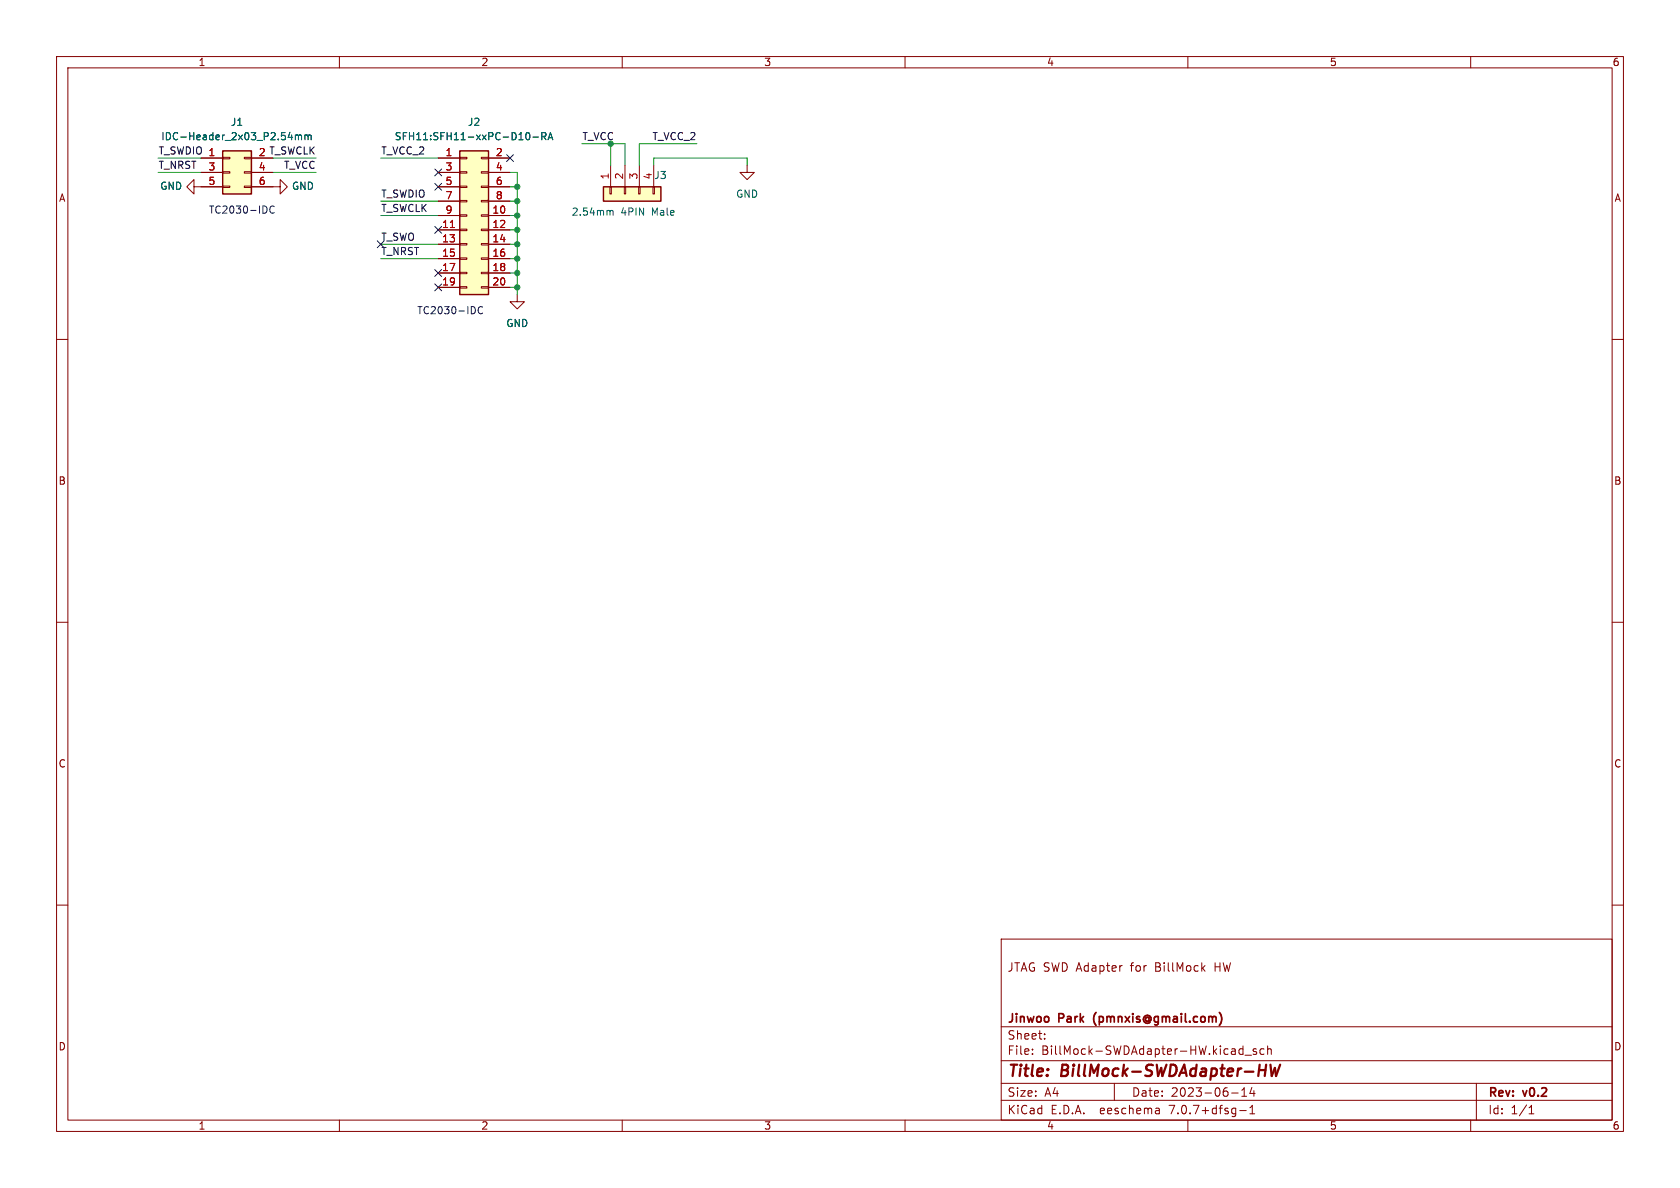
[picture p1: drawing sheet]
<svg xmlns="http://www.w3.org/2000/svg" width="297mm" height="210mm" viewBox="0 0 297 210" stroke-linecap="round" stroke-linejoin="round" font-family="sans-serif">
<g fill="none" stroke="#840000" stroke-width=".18">
<path d="M10 10h277v190h-277zM12 12h273v186h-273zM60 10v2M110 10v2M160 10v2M210 10v2M260 10v2M34.3 33v1.3l-1.3-1.3 1.3-1.2v1.2h5.1M35.6 27.9h3.8M35.6 30.5h3.8M39.4 32.9h1.2v.2h-1.2zM39.4 30.4h1.2v.2h-1.2z"/>
<path d="M39.4 27.8h1.2v.3h-1.2zM43.2 32.9h1.2v.2h-1.2zM43.2 30.4h1.2v.2h-1.2zM43.2 27.8h1.2v.3h-1.2zM44.4 33h5.1v-1.2l1.3 1.2-1.3 1.3v-1.3M44.4 27.9h3.9M44.4 30.5h3.9M77.5 27.9h3.8M77.5 38.1h3.8M77.5 30.5h3.8M77.5 33h3.8M77.5 35.6h3.8"/>
<path d="M81.3 38h1.2v.2h-1.2zM81.3 35.4h1.2v.3h-1.2zM81.3 32.9h1.2v.2h-1.2zM81.3 30.4h1.2v.2h-1.2zM81.3 27.8h1.2v.3h-1.2zM85.1 38h1.3v.2h-1.3zM85.1 35.4h1.3v.3h-1.3zM85.1 32.9h1.3v.2h-1.3zM85.1 30.4h1.3v.2h-1.3zM85.1 27.8h1.3v.3h-1.3zM86.4 27.9h3.8M86.4 38.1h3.8"/>
<path d="M86.4 30.5h3.8M86.4 33h3.8M86.4 35.6h3.8M107.8 33h.3v1.3h-.3zM107.9 29.2v3.8M110.4 33h.2v1.3h-.2zM110.5 29.2v3.8M112.9 33h.3v1.3h-.3zM113 29.2v3.8M115.4 33h.3v1.3h-.3zM115.6 29.2v3.8M132.1 29.2v1.3h1.2l-1.2 1.3-1.3-1.3h1.3"/>
<path d="M10 60h2M77.5 40.6h3.8M77.5 43.2h3.8M77.5 45.7h3.8M77.5 48.3h3.8M77.5 50.8h3.8M81.3 50.7h1.2v.2h-1.2zM81.3 48.1h1.2v.3h-1.2zM81.3 45.6h1.2v.2h-1.2zM81.3 43.1h1.2v.2h-1.2zM81.3 40.5h1.2v.3h-1.2zM85.1 50.7h1.3v.2h-1.3z"/>
<path d="M85.1 48.1h1.3v.3h-1.3zM85.1 45.6h1.3v.2h-1.3zM85.1 43.1h1.3v.2h-1.3zM85.1 40.5h1.3v.3h-1.3zM86.4 40.6h3.8M86.4 43.2h3.8M86.4 45.7h3.8M86.4 48.3h3.8M86.4 50.8h3.8M91.4 52.1v1.2h1.3l-1.3 1.3-1.2-1.3h1.2M285 60h2M10 110h2"/>
<path d="M285 110h2M10 160h2M285 160h2M177 166h108v32h-108zM198.2 170.7h.2M212.6 171.1l.4 .6M213 170.7l-.5 .6M60 198v2M110 198v2M160 198v2M177 194.5h108M177 191.5h108"/>
<path d="M177 187.5h108M177 181.5h108M182.5 186.3v.1M182.5 185.5v.1M184.7 183.6v.1M184.7 182.8v.1M197 191.5v3M204.9 196l.1 .9M205 196.8l-.2 .1M205 196.3h-.2M210 198v2M217.7 193.2h1.2"/>
<path d="M219.2 196.3h1.1M219.3 185.4l.4 .1M219.5 193.8h.9M219.5 192.7l.5-.4v1.5M219.7 184.9v1.5M219.7 186.3l-.4 .1M220.1 186.5h1.1M221 196.9h.8M221 195.8l.4-.4v1.5M221.3 192.2l-.3 1.1h.9M221.7 192.8v1M222.1 185.5l-.4-.1-.2 .2 .1 .2 .5 .2v.3h-.6"/>
<path d="M223.5 185.5l-.5-.1-.3 .3v.4l.2 .2h.6M224.1 185.5l.2-.1 .4 .1v.9M224.1 184.9v1.5M260 198v2M261 191.5v6.5M270.3 196.9h.9M270.3 195.8l.4-.4v1.5"/>
</g>
<path d="M224.6 188.2l.2 2 .6-1.4 .2 1.4 .7-2" fill="none" stroke="#840000" stroke-width=".4"/>
<path d="M215.9 179.6v1" fill="none" stroke="#840000" stroke-width=".3"/>
<g fill="#ffffc2" stroke="#ffffc2" stroke-width=".18">
<path d="M106.7 33h10.1v2.6h-10.1z"/>
<path d="M81.3 26.7h5.1v25.4h-5.1z"/>
<path d="M39.4 26.7h5v7.6h-5z"/>
</g>
<path d="M39.4 26.7h5v7.6h-5zM81.3 26.7h5.1v25.4h-5.1zM106.7 33h10.1v2.6h-10.1z" fill="none" stroke="#840000" stroke-width=".25"/>
<g fill="none" stroke="#006464" stroke-width=".18">
<path d="M51 24.3h.7M52.2 23.9v.8M52.2 24l.4-.1 .2 .1M52.8 24l.1-.1h.3l.1 .8M52.8 24v.7M53.9 24l.4-.1 .2 .1M53.9 23.9v.8M54.5 24l.1-.1h.3l.1 .8M54.5 24v.7M93.4 23.4a.79 .79 0 0 1 0 1.3M94.2 24.2h1M95.8 24.1l.6-.1 .1-.1v-.3l-.7-.2v1.3"/>
<path d="M96.1 24.1l.4 .6M96.9 24.7l.4-1.3 .4 1.3M97 24.3h.6M107.8 37.4l.2-.2 .3 .1 .1 .7"/>
</g>
<path d="M79.6 40.2h.7" fill="none" stroke="#a90000" stroke-width=".18"/>
<path d="M48.5 36.5a.6 .6 0 0 0-.9 .5 .6 .6 0 0 0 .6 .7l.3-.1M85.3 54.3a.6 .6 0 0 0-.8 .4 .6 .6 0 0 0 .6 .8l.2-.2" fill="none" stroke="#0000c2" stroke-width=".18"/>
<g fill="none" stroke="#009600" stroke-width=".18">
<path d="M27.9 27.9h7.7M27.9 30.5h7.7M48.3 27.9h7.6M48.3 30.5h7.6M67.3 27.9h10.2M67.3 35.6h10.2M67.3 38.1h10.2M90.2 30.5h1.2v21.6M90.2 35.6h1.2M90.2 38.1h1.2M90.2 33h1.2M102.9 25.4h7.6v3.8"/>
<path d="M107.9 25.4v3.8M115.6 29.2v-1.3h16.5v1.3M123.2 25.4h-10.2v3.8M67.3 43.2h10.2M67.3 45.7h10.2M90.2 40.6h1.2M90.2 43.2h1.2M90.2 50.8h1.2M90.2 45.7h1.2M90.2 48.3h1.2"/>
</g>
<g fill="none" stroke="#000084" stroke-width=".18">
<path d="M76.9 32.4l1.2 1.2M76.9 29.9l1.2 1.2M78.1 32.4l-1.2 1.2M78.1 29.9l-1.2 1.2M89.6 27.3l1.2 1.2M90.8 27.3l-1.2 1.2M66.7 42.6l1.2 1.2M67.9 42.6l-1.2 1.2M76.9 47.7l1.2 1.2M76.9 50.2l1.2 1.2M76.9 40l1.2 1.2M78.1 47.7l-1.2 1.2"/>
<path d="M78.1 40l-1.2 1.2M78.1 50.2l-1.2 1.2"/>
</g>
<g fill="#009600" stroke="#009600" stroke-width=".18">
<circle cx="91.4" cy="48.3" r=".46"/>
<circle cx="91.4" cy="50.8" r=".46"/>
<circle cx="91.4" cy="38.1" r=".46"/>
<circle cx="91.4" cy="35.6" r=".46"/>
<circle cx="91.4" cy="45.7" r=".46"/>
<circle cx="91.4" cy="43.2" r=".46"/>
<circle cx="91.4" cy="40.6" r=".46"/>
<circle cx="107.9" cy="25.4" r=".46"/>
<circle cx="91.4" cy="33" r=".46"/>
</g>
<g font-size="2.8" fill="#840000">
<text x="178" y="190.9">Title:</text>
<text x="187.7" y="190.9">BillMock-SWDAdapter-HW</text>
</g>
<g font-size="2.1" fill="#840000">
<text x="178" y="172">JTAG SWD Adapter</text>
<text x="200" y="172">for</text>
<text x="204.5" y="172">BillMock</text>
<text x="215.1" y="172">HW</text>
<text x="178" y="184">Sheet:</text>
<text x="178" y="181.2">Jinwoo</text>
<text x="187.2" y="181.2">Park</text>
<text x="194" y="181.2">(pmnxis@gmail.com)</text>
<text x="178" y="186.7">File:</text>
<text x="184.1" y="186.7">BillMock-SWDAdapter-HW.kicad_sch</text>
<text x="178" y="197.2">KiCad</text>
<text x="178" y="194.1">Size:</text>
<text x="184.7" y="194.1">A4</text>
<text x="185.7" y="197.2">E.D.A.</text>
<text x="194.6" y="197.2">eeschema</text>
<text x="200" y="194.1">Date:</text>
<text x="207" y="197.2">7.0.7+dfsg-1</text>
<text x="207" y="194.1">2023-06-14</text>
<text x="263" y="194.3">Rev:</text>
<text x="263" y="197.2">Id:</text>
<text x="267.1" y="197.2">1/1</text>
<text x="269.4" y="194.3">v0.2</text>
</g>
<g font-size="1.8" fill="#840000">
<text x="35" y="11.9">1</text>
<text x="85" y="11.9">2</text>
<text x="135" y="11.9">3</text>
<text x="185" y="11.9">4</text>
<text x="235" y="11.9">5</text>
<text x="285" y="11.9">6</text>
<text x="10.3" y="35.9">A</text>
<text x="285.3" y="35.9">A</text>
<text x="10.3" y="85.9">B</text>
<text x="285.3" y="85.9">B</text>
<text x="10.3" y="135.9">C</text>
<text x="285.3" y="135.9">C</text>
<text x="10.3" y="185.9">D</text>
<text x="285.3" y="185.9">D</text>
<text x="35" y="199.9">1</text>
<text x="85" y="199.9">2</text>
<text x="135" y="199.9">3</text>
<text x="185" y="199.9">4</text>
<text x="235" y="199.9">5</text>
<text x="285" y="199.9">6</text>
</g>
<g font-size="1.8" fill="#006464">
<text x="40.7" y="22.5">J1</text>
<text x="82.6" y="22.5">J2</text>
<text x="28.4" y="25">IDC-Header_2x03_P2.54mm</text>
<text x="69.7" y="25">SFH11:SFH11-xxPC-D10-RA</text>
<text x="28.2" y="33.8">GND</text>
<text x="51.5" y="33.8">GND</text>
<text x="115.6" y="31.9">J3</text>
<text x="130" y="35.2">GND</text>
<text x="101" y="38.3">2.54mm</text>
<text x="109.8" y="38.3">4PIN</text>
<text x="115.4" y="38.3">Male</text>
<text x="89.4" y="58">GND</text>
</g>
<g font-size="1.8" fill="#0f0f0f">
<text x="27.9" y="29.9">T_NRST</text>
<text x="27.9" y="27.4">T_SWDIO 1</text>
<text x="45.6" y="27.7">2 T_SWCLK</text>
<text x="50.1" y="29.9">T_VCC</text>
<text x="67.3" y="27.4">T_VCC_2</text>
<text x="102.9" y="24.9">T_VCC</text>
<text x="115.2" y="24.9">T_VCC_2</text>
<text x="67.3" y="35">T_SWDIO</text>
<text x="67.3" y="37.6">T_SWCLK</text>
<text x="67.3" y="42.6">T_SWO</text>
<text x="67.3" y="45.2">T_NRST</text>
</g>
<g font-size="1.8" fill="#a90000">
<text x="36.8" y="27.7">1</text>
<text x="45.6" y="27.7">2</text>
<text x="78.7" y="27.7">1</text>
<text x="87.6" y="27.7">2</text>
<text x="36.8" y="30.2">3</text>
<text x="36.8" y="32.8">5</text>
<text x="45.6" y="30.2">4</text>
<text x="45.6" y="32.8">6</text>
<text x="78.7" y="30.2">3</text>
<text x="78.7" y="32.8">5</text>
<text x="78.7" y="35.3">7</text>
<text x="87.6" y="30.2">4</text>
<text x="87.6" y="32.8">6</text>
<text x="87.6" y="35.3">8</text>
<text x="107.7" y="31.8" transform="rotate(-90 107.7 31.8)">1</text>
<text x="110.2" y="31.8" transform="rotate(-90 110.2 31.8)">2</text>
<text x="112.8" y="31.8" transform="rotate(-90 112.8 31.8)">3</text>
<text x="115.3" y="31.8" transform="rotate(-90 115.3 31.8)">4</text>
<text x="78.1" y="40.4">11</text>
<text x="78.7" y="37.8">9</text>
<text x="87" y="37.8">10</text>
<text x="87" y="40.4">12</text>
<text x="78.1" y="42.9">13</text>
<text x="78.1" y="45.5">15</text>
<text x="87" y="42.9">14</text>
<text x="87" y="45.5">16</text>
<text x="78.1" y="48">17</text>
<text x="78.1" y="50.5">19</text>
<text x="87" y="48">18</text>
<text x="87" y="50.5">20</text>
</g>
<g font-size="1.8" fill="#0000c2">
<text x="36.8" y="37.9">TC2030-IDC</text>
<text x="73.7" y="55.6">TC2030-IDC</text>
</g>
</svg>
